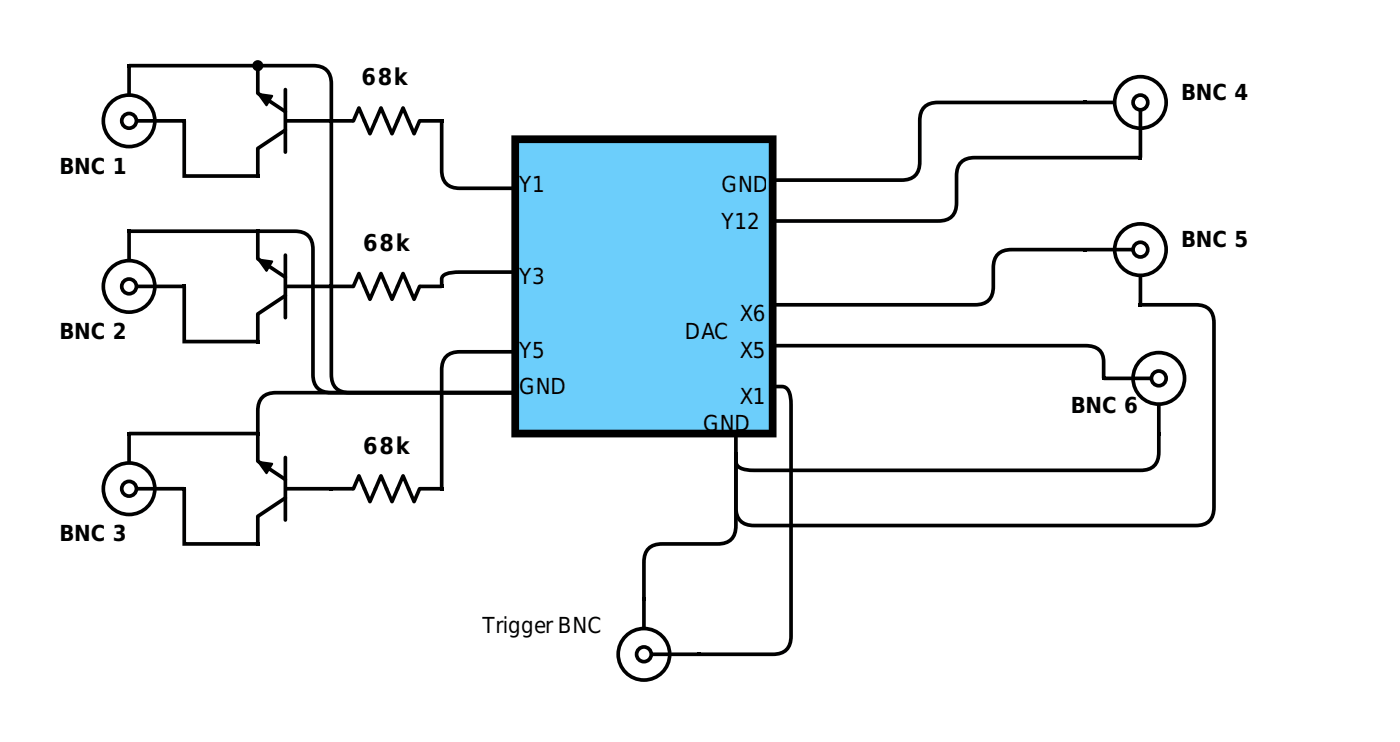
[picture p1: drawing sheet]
<svg xmlns="http://www.w3.org/2000/svg" width="160mm" height="85mm" viewBox="0 0 160 85" stroke-linecap="round" stroke-linejoin="round" font-family="sans-serif">
<path d="M58.8 15.9h29.4v33.6h-29.4z" fill="#6ccefb"/>
<path d="M58.8 15.9h29.4v33.6h-29.4z" fill="none" stroke="#000" stroke-width=".88" stroke-linecap="butt"/>
<path d="M73.3 68.2h.4v.4h-.4zM79.6 74.5h.4v.4h-.4z" fill="#000"/>
<circle cx="73.5" cy="74.7" r="2.94" fill="#fff"/>
<g fill="none" stroke="#000" stroke-width=".42">
<path d="M73.5 68.6v2.8M74.6 74.7h5"/>
<circle cx="73.5" cy="74.7" r="2.94"/>
<circle cx="73.5" cy="74.7" r=".84"/>
</g>
<path d="M14.5 7.3h.4v.4h-.4zM20.8 13.6h.4v.4h-.4z" fill="#000"/>
<circle cx="14.7" cy="13.8" r="2.94" fill="#fff"/>
<g fill="none" stroke="#000" stroke-width=".42">
<path d="M14.7 7.7v2.8M15.8 13.8h5"/>
<circle cx="14.7" cy="13.8" r="2.94"/>
<circle cx="14.7" cy="13.8" r=".84"/>
</g>
<path d="M14.5 26.2h.4v.4h-.4zM20.8 32.5h.4v.4h-.4z" fill="#000"/>
<circle cx="14.7" cy="32.7" r="2.94" fill="#fff"/>
<g fill="none" stroke="#000" stroke-width=".42">
<path d="M14.7 26.6v2.8M15.8 32.7h5"/>
<circle cx="14.7" cy="32.7" r="2.94"/>
<circle cx="14.7" cy="32.7" r=".84"/>
</g>
<path d="M14.5 49.3h.4v.4h-.4zM20.8 55.6h.4v.4h-.4z" fill="#000"/>
<circle cx="14.7" cy="55.8" r="2.94" fill="#fff"/>
<g fill="none" stroke="#000" stroke-width=".42">
<path d="M14.7 49.7v2.8M15.8 55.8h5"/>
<circle cx="14.7" cy="55.8" r="2.94"/>
<circle cx="14.7" cy="55.8" r=".84"/>
</g>
<path d="M123.7 11.5h.4v.4h-.4zM130 17.8h.4v.4h-.4z" fill="#000"/>
<circle cx="130.2" cy="11.7" r="2.94" fill="#fff"/>
<g fill="none" stroke="#000" stroke-width=".42">
<path d="M124.1 11.7h2.8M130.2 12.7v5.1"/>
<circle cx="130.2" cy="11.7" r="2.94"/>
<circle cx="130.2" cy="11.7" r=".84"/>
</g>
<path d="M123.7 28.3h.4v.4h-.4zM130 34.6h.4v.4h-.4z" fill="#000"/>
<circle cx="130.2" cy="28.5" r="2.94" fill="#fff"/>
<g fill="none" stroke="#000" stroke-width=".42">
<path d="M124.1 28.5h5M130.2 31.7v2.9"/>
<circle cx="130.2" cy="28.5" r=".84"/>
<circle cx="130.2" cy="28.5" r="2.94"/>
</g>
<path d="M125.8 43h.4v.4h-.4zM132.1 49.3h.4v.4h-.4z" fill="#000"/>
<circle cx="132.3" cy="43.2" r="2.94" fill="#fff"/>
<g fill="none" stroke="#000" stroke-width=".42">
<path d="M14.7 7.5h14.3M21 13.8v6.3h8.4M29.4 7.5h6.3a1.86 1.86 0 0 1 2.1 2.1v33.1a1.86 1.86 0 0 0 2.1 2.1h18.9M29.4 7.7v2.7M29.4 17.1v2.8M29.4 10.6l3.2 2.1M32.6 10.2v7.2M32.6 14.8l-3.2 2.1M32.8 13.8h4.8M38 13.8h2.1M40.3 13.8l.7-1.5 1.2 3 1.3-3 1.2 3 1.3-3 1.3 3 .6-1.5M48.1 13.8h2.1"/>
<path d="M50.4 13.8v5.6a1.86 1.86 0 0 0 2.1 2.1h6.3M123.9 11.7h-16.8a1.86 1.86 0 0 0-2.1 2.1v4.7a1.86 1.86 0 0 1-2.1 2.1h-14.7M130.2 18h-18.9a1.86 1.86 0 0 0-2.1 2.1v3a1.86 1.86 0 0 1-2.1 2.1h-18.9M14.7 26.4h18.9a1.86 1.86 0 0 1 2.1 2.1v14.2a1.86 1.86 0 0 0 2.1 2.1h21M21 32.7v6.3h8.4M29.4 26.6v2.7M29.4 36v2.8M29.4 29.5l3.2 2.1M32.6 29.1v7.1M32.6 33.7l-3.2 2.1M32.8 32.7h4.8M38 32.7h2.1"/>
<path d="M40.3 32.7l.7-1.5 1.2 2.9 1.3-2.9 1.2 2.9 1.3-2.9 1.3 2.9 .6-1.4M48.1 32.7h2.1M58.8 31h-6.3a2.49 2.49 0 0 0-2 .6l-.1 .3v.8M88.2 39.4h35.7a1.76 1.76 0 0 1 2.1 1.9v1.9M123.9 28.5h-8.4a1.86 1.86 0 0 0-2.1 2.1v2.1a1.86 1.86 0 0 1-2.1 2.1h-23.1M130.2 34.8h6.3a1.86 1.86 0 0 1 2.1 2.1v21a1.86 1.86 0 0 1-2.1 2.1h-50.4a1.86 1.86 0 0 1-2.1-2.1v-6.3v1a.99 .99 0 0 0 .9 1l1.2 .1h44.1a1.86 1.86 0 0 0 2.1-2.1v-2.1M21 55.8v6.3h8.4M29.4 52.6l3.2 2.1M29.4 49.7v2.7M29.4 59.1v2.8M32.6 56.8l-3.2 2.1M32.6 52.2v7.1"/>
<path d="M32.8 55.8h4.8M38 55.8h2.1M40.3 55.8l.7-1.5 1.2 2.9 1.3-2.9 1.2 2.9 1.3-2.9 1.3 2.9 .6-1.4M48.1 55.8h2.1M58.8 40.1h-6.3a1.86 1.86 0 0 0-2.1 2.1v13.6M58.8 44.8h-27.3a1.86 1.86 0 0 0-2.1 2.1v2.6h-14.7M84 49.5v10.5a1.86 1.86 0 0 1-2.1 2.1h-6.3a1.86 1.86 0 0 0-2.1 2.1v4.2M88.2 44.1h1a.99 .99 0 0 1 1 .9l.1 1.2v26.4a1.86 1.86 0 0 1-2.1 2.1h-8.4M126.2 43.2h5M132.3 46.4v2.9"/>
<circle cx="29.4" cy="7.5" r=".42"/>
<circle cx="132.3" cy="43.2" r=".84"/>
<circle cx="132.3" cy="43.2" r="2.94"/>
</g>
<g fill="#000">
<path d="M29.2 7.3h.4v.4h-.4zM29.5 10.7l1.6 .2-.7 1.1zM37.6 13.6h.4v.4h-.4zM50.2 13.6h.4v.4h-.4zM29.2 38.8h.4v.4h-.4zM29.2 26.2h.4v.4h-.4zM29.2 19.9h.4v.4h-.4zM29.5 29.6l1.6 .2-.7 1.1zM37.6 32.5h.4v.4h-.4zM50.2 32.5h.4v.4h-.4zM29.2 49.3h.4v.4h-.4zM29.5 52.7l1.6 .2-.7 1.1z"/>
<path d="M37.6 55.6h.4v.4h-.4zM50.2 55.6h.4v.4h-.4zM29.2 61.9h.4v.4h-.4z"/>
<circle cx="29.4" cy="7.5" r=".42"/>
</g>
<path d="M29.5 10.7l1.6 .2-.7 1.1zM29.5 29.6l1.6 .2-.7 1.1zM29.5 52.7l1.6 .2-.7 1.1z" fill="none" stroke="#000" stroke-width=".23"/>
<path d="M38 13.8h2.1M48.1 13.8h2.1M38 32.7h2.1M48.1 32.7h2.1M38 55.8h2.1M48.1 55.8h2.1" fill="none" stroke="#000" stroke-width=".11"/>
<g font-size="2.7">
<text x="41.3" y="9.7">68k</text>
<text x="41.5" y="28.7">68k</text>
<text x="41.5" y="51.8">68k</text>
</g>
<g font-size="2.5">
<text x="134.8" y="11.4">BNC 4</text>
<text x="6.8" y="19.8">BNC 1</text>
<text x="59.3" y="21.9">Y1</text>
<text x="82.4" y="21.9">GND</text>
<text x="82.4" y="26.1">Y12</text>
<text x="134.8" y="28.2">BNC 5</text>
<text x="59.3" y="32.4">Y3</text>
<text x="6.8" y="38.7">BNC 2</text>
<text x="59.3" y="40.8">Y5</text>
<text x="78.2" y="38.7">DAC</text>
<text x="84.5" y="36.6">X6</text>
<text x="84.5" y="40.8">X5</text>
<text x="59.3" y="45">GND</text>
<text x="84.5" y="46">X1</text>
<text x="122.2" y="47.1">BNC 6</text>
<text x="80.3" y="49.2">GND</text>
<text x="6.8" y="61.8">BNC 3</text>
<text x="55.1" y="72.3">Trigger BNC</text>
</g>
</svg>
